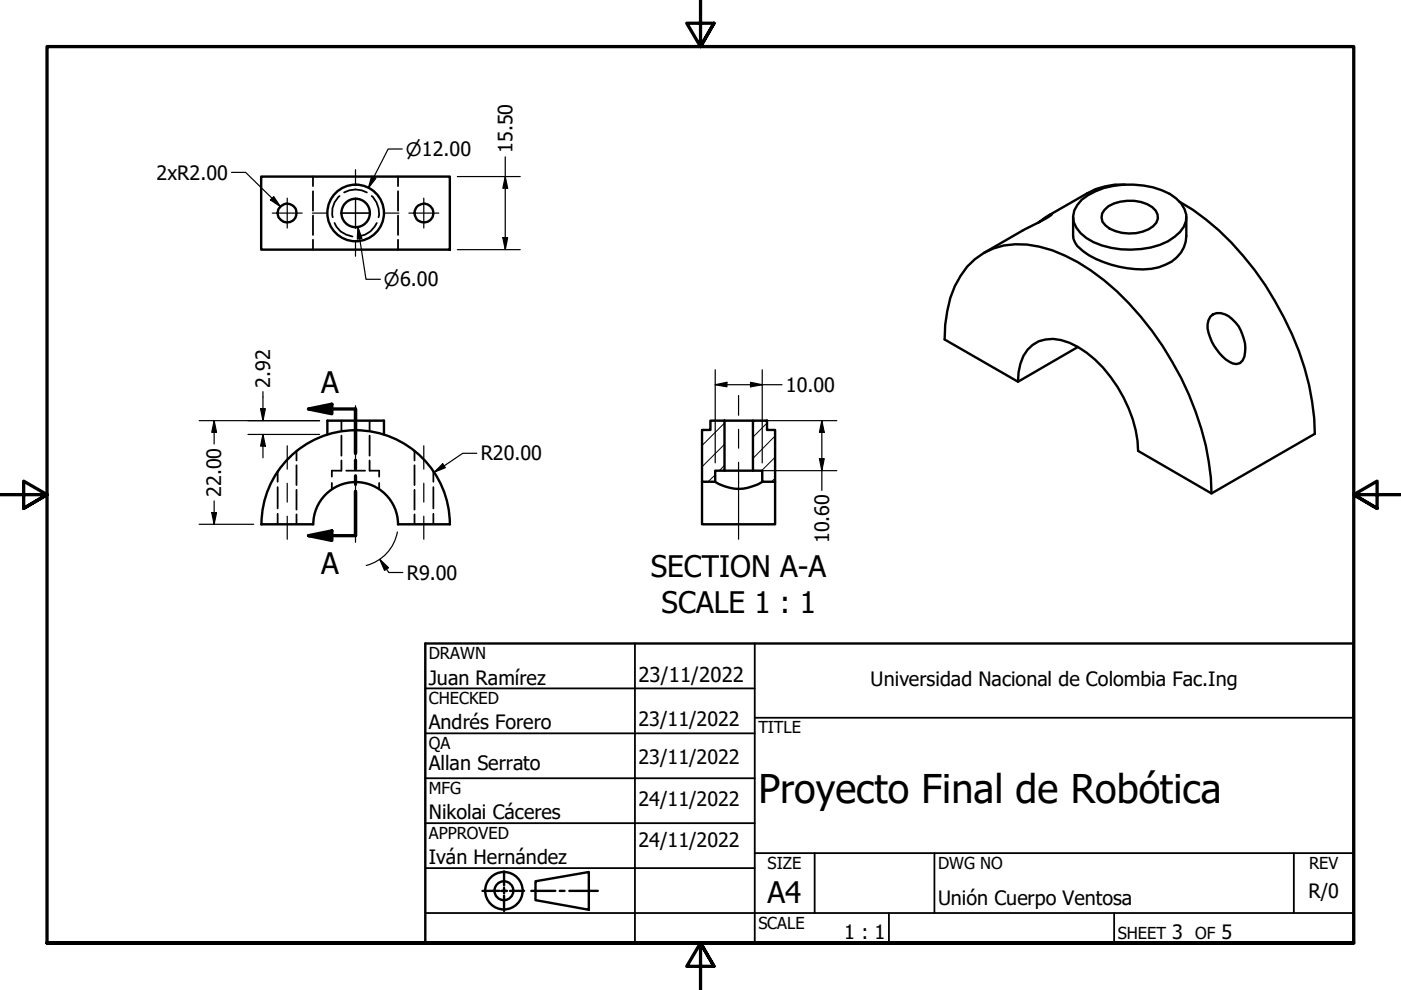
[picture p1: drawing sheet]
<svg xmlns="http://www.w3.org/2000/svg" width="297mm" height="210mm" viewBox="0 0 297 210" stroke-linecap="round" stroke-linejoin="round" font-family="sans-serif">
<!-- layer: Hatch (ANSI) -->
<path d="M153.6 98.7l-1.1 1.1M153.6 94.2l-4.8 4.8M153.6 89.7l-4.8 4.8M162.6 89.7l-3 3M164.3 96.9l-2.8 2.9M164.3 92.4l-4.7 4.8M151.6 100.7l-1.5 1.4M164.3 101.4l-.7 .7" fill="none" stroke="#000" stroke-width=".21"/>
<!-- layer: Hidden (ANSI) -->
<g fill="none" stroke="#000" stroke-width=".38">
<path d="M66.4 37.4v2.1M84.4 37.4v2.1M66.4 40.5v4.2M66.4 45.7v4.1M66.4 50.8v2.1M70.9 47.3a4.6 4.6 0 0 0 3.8 2.8M72 41.6a4.5 4.5 0 0 0-1.5 4.5M73 40.8a4.9 4.9 0 0 1 4.8 0M78.8 41.6a4.8 4.8 0 0 1 1.5 4.5M79.9 47.3a4.8 4.8 0 0 1-3.9 2.8M84.4 40.5v4.2M84.4 45.7v4.1"/>
<path d="M84.4 50.8v2.1M58.9 99.9v2.2M62.9 95.5v2.1M62.9 98.7v4.1M72.4 97.6v2.2h-2v1.3M72.4 89.2v2.1M72.4 92.4v4.2M73.4 99.8h4M78.4 97.6v2.2h2v1.3M78.4 89.2v2.1M78.4 92.4v4.2M87.9 95.5v2.1"/>
<path d="M87.9 98.7v4.1M91.9 99.9v2.2M58.9 103.3v4.5M58.9 108.9v2.3M62.9 103.9v4.1M62.9 109.1v2.1M70.4 102.4v1.3M80.4 102.4v1.3M87.9 103.9v4.1M87.9 109.1v2.1M91.9 103.3v4.5M91.9 108.9v2.3"/>
</g>
<!-- layer: Visible (ANSI) -->
<g fill="none" stroke="#000" stroke-width=".51">
<path d="M55.4 37.4h40v15.5h-40zM238.5 39.2a14.7 14.7 0 0 0-8 1.8l-8.2 4.7M220.2 47.2l1.3-1 1.5-.8a32.2 32.2 0 0 1-6.3 3.5l-8.1 4.7M227.5 46v4a4.3 4.3 0 0 0 2.1 3.2 21.2 21.2 0 0 0 16.1 3.5 7.3 7.3 0 0 0 5.8-6.7v-4M229.4 42.3a17.8 17.8 0 0 1 17-1.9 7.7 7.7 0 0 1 5.1 5.2 5.1 5.1 0 0 1-2.5 4.6 16.5 16.5 0 0 1-11.3 2.7 14.5 14.5 0 0 1-8.6-3.5 4.3 4.3 0 0 1-.7-5.9zM234.2 44.5a7.3 7.3 0 0 1 6.3-1.9 6.5 6.5 0 0 1 4.5 2.1 2.3 2.3 0 0 1-.5 3.3 8.7 8.7 0 0 1-10.1-.2 2.24 2.24 0 0 1-.2-3.3zM250.1 42.8a55.9 55.9 0 0 1 20.2 21.1 56.7 56.7 0 0 1 8.5 28.1l-21.9 12.6-15.6-9a28.2 28.2 0 0 0-12.8-22 9.8 9.8 0 0 0-8.3-1.2 7.6 7.6 0 0 0-4.2 6.5l-.2 2M228.5 73.6l-12.7 7.3-15.5-8.9a26.1 26.1 0 0 1 3.3-13.5 14.1 14.1 0 0 1 14.1-6.6 32.6 32.6 0 0 1 16.4 7.5 65.7 65.7 0 0 1 22.2 38.6l.4 3.3 .2 3.3M256.6 67.2a3.2 3.2 0 0 1 4.6 .5 8.8 8.8 0 0 1 2.6 7.9 1.91 1.91 0 0 1-1.2 1.5 1.91 1.91 0 0 1-2-.4 10.1 10.1 0 0 1-4.6-8zM69.4 92.1v-2.9h12v2.9M150.6 89.2h3v10.6h-2v2.3h-2.8v-10.9h1.8zM153.6 89.2h6"/>
<path d="M153.6 99.8h6M159.6 89.2h3v2h1.7v10.9h-2.7v-2.3h-2zM55.4 111.2h11M55.4 111.2a20 20 0 0 1 20-20 20 20 0 0 1 20 20M66.4 111.2a9 9 0 0 1 9-9 9 9 0 0 1 9 9M84.4 111.2h11M148.8 102.1v9.1h15.5v-9.1M151.6 102.1a8.9 8.9 0 0 0 10 0"/>
<circle cx="60.9" cy="45.2" r="2.01"/>
<circle cx="75.4" cy="45.2" r="6"/>
<circle cx="75.4" cy="45.2" r="3"/>
<circle cx="89.9" cy="45.2" r="2"/>
</g>
<!-- layer: Section Line (ANSI) -->
<path d="M65.4 86.7l5-1v2zM65.4 86.7h10v9.4M75.4 97.6v1.8M65.4 113.6l5-1v2zM75.4 100.9v1.8M75.4 104.2v9.4h-10" fill="none" stroke="#000" stroke-width=".7"/>
<g fill="#000">
<path d="M65.4 86.7l5-1v2z" fill-rule="evenodd"/>
<path d="M65.4 113.6l5-1v2z" fill-rule="evenodd"/>
</g>
<!-- layer: Border (ANSI) -->
<path d="M148.5 -.1v10l-2.9-5h5.8l-2.9 5 2.9-5M0 104.9h10l-5-2.9v5.8l5-2.9-5 2.9M297 104.9h-10l5-2.9v5.8l-5-2.9 5 2.9M10 199.9v-190h277v190h-277h277M151.4 204.9l-2.9-5 2.9 5h-5.8l2.9-5v10" fill="none" stroke="#000" stroke-width=".7"/>
<!-- layer: Title (ANSI) -->
<g fill="none" stroke="#000" stroke-width=".51">
<path d="M90.2 136.4h196.8v63.5h-196.8zM102.3 188.9h3.6M106.2 188.9h.7v.5M106.9 188.2v.7h.6M106.9 184.8v2.9M106.9 189.9v3.2M108.1 188.9h3M112.6 188.9h5.1M113.5 186.9l11.3-2v8l-11.3-2zM118.7 188.9h1M120.7 188.9h6"/>
<circle cx="106.8" cy="188.9" r="4"/>
<circle cx="106.8" cy="188.9" r="2"/>
</g>
<g fill="none" stroke="#000" stroke-width=".38">
<path d="M134.6 136.4v63.5M160 136.4v63.5M90.2 146h69.8M90.2 155.5h69.8M160 152.2h127M90.2 174.5h69.8M90.2 165h69.8M90.2 193.6h196.8M90.2 184.1h69.8M160 180.9h127M172.7 180.9v12.7M188.5 193.6v6.3"/>
<path d="M198.1 180.9v12.7M236.2 193.6v6.3M274.3 180.9v12.7"/>
</g>
<!-- layer: Centerline (ANSI) -->
<path d="M60.9 94.5v5M75.4 86v12.5M89.9 94.5v5M156.6 83.9v4.1M156.6 91v4M156.6 98v16.3M60.9 102.5v4M60.9 109.4v4.9M75.4 101.5v4M75.4 108.5v6.5M89.9 102.5v4M89.9 109.4v4.9" fill="none" stroke="#000" stroke-width=".25"/>
<!-- layer: Dimension (ANSI) -->
<g fill="none" stroke="#000" stroke-width=".25">
<path d="M49.1 36.5h3l7.3 7.3M78.8 37.4l.9 .4-1.6 2zM85.3 31.6h-3l-4.2 8.2M97 37.4h13.3M107.1 37.4l.5 2.5h-1zM107.1 33.2v19.7M58 41.7l1.4 2.1-2.1-1.4zM75.9 48.1l.8 2.4-.9 .2zM75.9 48.1l1.7 11.1h3M97 52.9h13.3M106.6 50.4h1l-.5 2.5zM151.6 78.4v19.7"/>
<path d="M161.6 78.4v19.7M42.2 89.2h25.6M45.4 89.2l.5 2.5h-1zM45.4 89.2v4.9M52.6 92.1h15.2M55.2 86.6h1.1l-.5 2.6zM55.8 92.1l.5 2.5h-1.1zM55.8 83v6.2M55.8 92.1v5M101.1 96.1h-3l-6 4M151.6 81.6l2.5-.5v.9zM151.6 81.6h14.2"/>
<path d="M159.1 81.1l2.5 .5-2.5 .4zM161.2 89.2h16.2M161.2 99.8h16.2M173.7 97.3h1.1l-.6 2.5zM174.2 89.2l.6 2.5h-1.1zM174.2 89.2v14.8M42.2 111.2h11.6M44.9 108.7h1l-.5 2.5zM45.4 106.2v5M80.5 118.6l1.9 1.8-.9 .5zM80.5 118.6l1.9 2.8h3M84.2 112.8a9 9 0 0 1-6.5 7.1"/>
<path d="M92.1 100.1l1.8-1.8 .5 .9z"/>
</g>
<g fill="#000">
<path d="M78.8 37.4l.9 .4-1.6 2z" fill-rule="evenodd"/>
<path d="M107.1 37.4l.5 2.5h-1z" fill-rule="evenodd"/>
<path d="M58 41.7l1.4 2.1-2.1-1.4z" fill-rule="evenodd"/>
<path d="M75.9 48.1l.8 2.4-.9 .2z" fill-rule="evenodd"/>
<path d="M106.6 50.4h1l-.5 2.5z" fill-rule="evenodd"/>
<path d="M45.4 89.2l.5 2.5h-1z" fill-rule="evenodd"/>
<path d="M55.2 86.6h1.1l-.5 2.6z" fill-rule="evenodd"/>
<path d="M55.8 92.1l.5 2.5h-1.1z" fill-rule="evenodd"/>
<path d="M92.1 100.1l1.8-1.8 .5 .9z" fill-rule="evenodd"/>
<path d="M151.6 81.6l2.5-.5v.9z" fill-rule="evenodd"/>
<path d="M159.1 81.1l2.5 .5-2.5 .4z" fill-rule="evenodd"/>
<path d="M173.7 97.3h1.1l-.6 2.5z" fill-rule="evenodd"/>
<path d="M174.2 89.2l.6 2.5h-1.1z" fill-rule="evenodd"/>
<path d="M44.9 108.7h1l-.5 2.5z" fill-rule="evenodd"/>
<path d="M80.5 118.6l1.9 1.8-.9 .5z" fill-rule="evenodd"/>
</g>
<!-- layer: Center Mark (ANSI) -->
<path d="M75.4 36v3M57.7 45.2h6.4M60.9 42v6.4M66.2 45.2h3M72.2 45.2h6.3zM75.4 42v6.4zM75.4 51.3v3M81.5 45.2h3.1M86.7 45.2h6.3M89.9 42v6.4" fill="none" stroke="#000" stroke-width=".25"/>
<text font-size="8.4" x="160.8" y="170.2">Proyecto Final de Robótica</text>
<g font-size="6.3">
<text x="68.1" y="83.2">A</text>
<text x="68.1" y="121.6">A</text>
<text x="138" y="122.3">SECTION A-A</text>
<text x="140.3" y="129.9">SCALE 1 : 1</text>
<text x="162.8" y="191.4">A4</text>
</g>
<text font-size="4.3" x="135.4" y="144.5">23/11/2022</text>
<g font-size="4.2">
<text x="108.6" y="32.4" transform="rotate(-90 108.6 32.4)">15.50</text>
<text x="33.2" y="38.1">2xR2.00</text>
<text x="57.3" y="82.3" transform="rotate(-90 57.3 82.3)">2.92</text>
<text x="166.6" y="83.1">10.00</text>
<text x="101.9" y="97.6">R20.00</text>
<text x="46.9" y="105.4" transform="rotate(-90 46.9 105.4)">22.00</text>
<text x="175.8" y="115.2" transform="rotate(-90 175.8 115.2)">10.60</text>
<text x="86.2" y="122.9">R9.00</text>
<text x="90.9" y="145.1">Juan Ramírez</text>
<text x="184.6" y="145.5">Universidad Nacional de Colombia Fac.Ing</text>
<text x="90.9" y="154.7">Andrés Forero</text>
<text x="135.4" y="154">23/11/2022</text>
<text x="135.4" y="161.9">23/11/2022</text>
<text x="90.9" y="163.2">Allan Serrato</text>
<text x="90.9" y="173.7">Nikolai Cáceres</text>
<text x="135.4" y="171">24/11/2022</text>
<text x="135.4" y="179.7">24/11/2022</text>
<text x="90.9" y="183.2">Iván Hernández</text>
<text x="198.9" y="191.9">Unión Cuerpo Ventosa</text>
<text x="277.4" y="190.3">R/0</text>
<text x="179" y="199.2">1 : 1</text>
<text x="248.5" y="199.1">3</text>
<text x="259" y="199.1">5</text>
</g>
<g font-size="3.9">
<text x="86" y="33.1">⌀12.00</text>
<text x="81.4" y="60.7">⌀6.00</text>
</g>
<g font-size="3.5">
<text x="90.9" y="139.7">DRAWN</text>
<text x="90.9" y="149.3">CHECKED</text>
<text x="160.8" y="155.5">TITLE</text>
<text x="90.9" y="158.8">QA</text>
<text x="90.9" y="168.3">MFG</text>
<text x="90.9" y="177.8">APPROVED</text>
<text x="162.8" y="184.2">SIZE</text>
<text x="198.9" y="184.2">DWG NO</text>
<text x="277.6" y="184.2">REV</text>
<text x="160.8" y="196.9">SCALE</text>
<text x="237" y="199.1">SHEET</text>
<text x="253.4" y="199.1">OF</text>
</g>
</svg>
